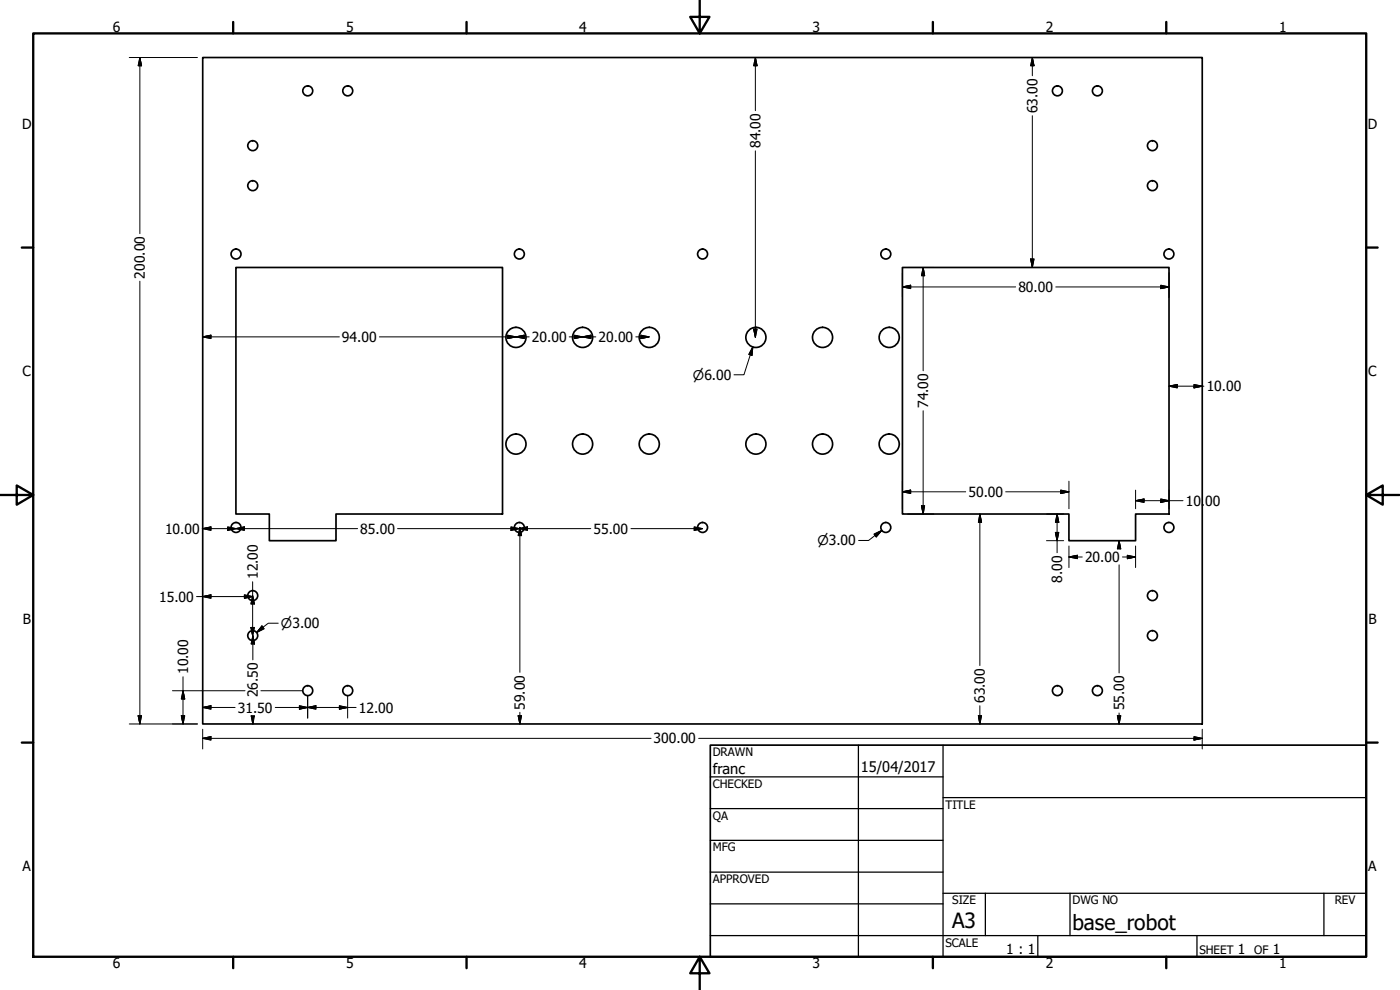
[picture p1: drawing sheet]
<svg xmlns="http://www.w3.org/2000/svg" width="420mm" height="297mm" viewBox="0 0 420 297" stroke-linecap="round" stroke-linejoin="round" font-family="sans-serif">
<!-- layer: Visible (ANSI) -->
<g fill="none" stroke="#000" stroke-width=".51">
<path d="M60.8 17.3h300v199.9h-300zM70.8 80.2h80v74h-50v8h-20v-8h-10zM270.8 80.2h80v74h-10v8h-20v-8h-50z"/>
<circle cx="92.4" cy="27.3" r="1.49"/>
<circle cx="104.4" cy="27.3" r="1.49"/>
<circle cx="317.3" cy="27.3" r="1.49"/>
<circle cx="329.3" cy="27.3" r="1.49"/>
<circle cx="75.9" cy="55.7" r="1.49"/>
<circle cx="75.9" cy="43.7" r="1.49"/>
<circle cx="345.9" cy="43.7" r="1.49"/>
<circle cx="345.9" cy="55.7" r="1.49"/>
<circle cx="70.8" cy="76.2" r="1.49"/>
<circle cx="155.9" cy="76.2" r="1.49"/>
<circle cx="210.9" cy="76.2" r="1.49"/>
<circle cx="265.8" cy="76.2" r="1.49"/>
<circle cx="350.8" cy="76.2" r="1.49"/>
<circle cx="154.8" cy="101.2" r="3"/>
<circle cx="174.8" cy="101.2" r="3"/>
<circle cx="194.8" cy="101.2" r="3"/>
<circle cx="226.9" cy="101.2" r="3"/>
<circle cx="246.9" cy="101.2" r="3"/>
<circle cx="266.9" cy="101.2" r="3"/>
<circle cx="154.8" cy="133.2" r="3"/>
<circle cx="174.8" cy="133.2" r="3"/>
<circle cx="194.8" cy="133.2" r="3"/>
<circle cx="226.9" cy="133.2" r="3"/>
<circle cx="246.9" cy="133.2" r="3"/>
<circle cx="266.9" cy="133.2" r="3"/>
<circle cx="70.8" cy="158.3" r="1.49"/>
<circle cx="155.9" cy="158.3" r="1.49"/>
<circle cx="210.9" cy="158.3" r="1.49"/>
<circle cx="265.8" cy="158.3" r="1.49"/>
<circle cx="350.8" cy="158.3" r="1.49"/>
<circle cx="75.9" cy="178.7" r="1.49"/>
<circle cx="345.9" cy="178.7" r="1.49"/>
<circle cx="75.9" cy="190.7" r="1.49"/>
<circle cx="345.9" cy="190.7" r="1.49"/>
<circle cx="92.4" cy="207.2" r="1.49"/>
<circle cx="104.4" cy="207.2" r="1.49"/>
<circle cx="317.3" cy="207.2" r="1.49"/>
<circle cx="329.3" cy="207.2" r="1.49"/>
</g>
<!-- layer: Border (ANSI) -->
<g fill="none" stroke="#000" stroke-width=".7">
<path d="M10 10h400v277.1h-400zM70 6.6v3.4M140 6.6v3.4M210 0v10l-2.9-4.9h5.8l-2.9 4.9M280 6.6v3.4M350 6.6v3.4M6.5 74.3h3.5M410 74.3h3.4M0 148.5h10l-5-2.8v5.7l5-2.9M410 148.5l5 2.9v-5.7l-5 2.8h10M6.5 222.8h3.5M410 222.8h3.4"/>
<path d="M70 287.1v3.4M140 287.1v3.4M210 287.1l2.9 4.9h-5.8l2.9-4.9v9.9M280 287.1v3.4M350 287.1v3.4"/>
</g>
<!-- layer: Title (ANSI) -->
<g fill="none" stroke="#000" stroke-width=".38">
<path d="M213.2 233.1h69.8M257.6 223.6v63.5M283 239.3h127M283 223.6v63.5M213.2 242.6h69.8M213.2 252.1h69.8M213.2 261.7h69.8M213.2 271.2h69.8M283 268h127M295.7 268v12.7M321.1 268v12.7M397.3 268v12.7"/>
<path d="M213.2 280.7h196.8M311.5 280.7v6.4M359.2 280.7v6.4"/>
</g>
<path d="M213.2 223.6h196.8v63.5h-196.8z" fill="none" stroke="#000" stroke-width=".51"/>
<!-- layer: Dimension (ANSI) -->
<g fill="none" stroke="#000" stroke-width=".3">
<path d="M38.8 17.3h20.4M42 17.3l.5 2.4h-1zM42 17.3v52.8M226.7 17.3l.5 2.4h-1zM226.7 17.3v15.9M309.8 17.3l.5 2.4h-1zM309.8 17.3v5.4M309.8 34.7v45.5M226.7 45.3v55.9M309.3 77.7h1l-.5 2.5zM42 84.4v132.8M226.2 98.7h1l-.5 2.5z"/>
<path d="M270.8 86.1l2.5-.5v1zM270.8 86.1h34M270.8 81.8v7.5M272.4 80.2h7.8M277.1 80.2l.4 2.5h-1zM277.1 80.2v31M316.9 86.1h33.9M348.4 85.6l2.4 .5-2.4 .5zM350.8 81.8v7.5M60.8 101.1l2.5-.5v1zM60.8 101.1h41.1M113.9 101.1h44.9"/>
<path d="M152.3 100.6l2.5 .5-2.5 .5zM154.8 101.1l2.6-.5v1zM170.8 101.1h8M172.3 100.6l2.5 .5-2.5 .5zM174.8 101.1l2.6-.5v1zM190.8 101.1h4M192.3 100.6l2.5 .5-2.5 .5zM225.9 104.1l-.2 2.5-1-.3zM225.9 104.1l-2.6 8.3h-3M350.8 115.9l2.5-.5v1zM350.8 115.9h10.5M358.3 115.4l2.5 .5-2.5 .5z"/>
<path d="M277.1 123.2v31M60.7 158.6h46.6M60.8 158.6l2.5-.5v1zM68.3 158.1l2.5 .5-2.5 .5zM70.8 158.6l2.5-.5v1zM119.3 158.6h58M153.4 158.1l2.4 .5-2.4 .5zM155.8 158.6l2.5-.5v1zM156 158.2l.5 2.5h-1zM156 158.2v43.5M189.4 158.6h21.4M208.3 158.1l2.5 .5-2.5 .5z"/>
<path d="M264.7 159.1l-4 3.1h-3M270.8 147.6l2.5-.5v1zM270.8 144.4v8.2M270.8 147.6h19M272.4 154.2h7.8M276.5 151.8h1l-.4 2.4zM294.1 154.2l.5 2.5h-1zM294.1 154.2v45.5M301.8 147.6h19M314.1 154.2h5.1M316.7 159.8h1.1l-.6 2.4zM317.2 154.2l.6 2.5h-1.1z"/>
<path d="M317.2 154.2v11.6M318.3 147.1l2.5 .5-2.5 .5zM320.8 144.4v8.2M340.8 150.2l2.5-.5v1zM340.8 147.1v5.5M340.8 150.2h14.2M348.4 149.7l2.4 .5-2.4 .5zM350.8 147.1v5.5M59 179h16.8M60.8 179l2.5-.5v1zM73.3 178.5l2.5 .5-2.5 .5zM75.8 178.7l.5 2.5h-1z"/>
<path d="M75.8 174.5l.1 23.5M262.3 160.3l2.4-1.2-1.7 2zM314.1 162.2h5.1M320.8 167.1l2.5-.5v1zM320.8 167.1h4M320.8 163.8v6.5M335.9 164.7v-2.5l.4 2.5M335.9 169.5v32.4M335.9 162.2l-.6 2.5M336.9 167.1h3.9M338.3 166.6l2.5 .5-2.5 .5zM340.8 163.8v6.5"/>
<path d="M75.3 188.3h1l-.5 2.4zM75.9 190.7l.5 2.5h-1zM78.6 187.8l.6 .8-2.2 1.2zM83.5 187h-3l-3.5 2.8M38.8 217.2h20.4M41.5 214.7h1l-.5 2.5zM51.8 207.2h21.7M54.4 214.7h1l-.5 2.5zM54.9 207.2l.5 2.5h-1zM54.9 203.1v14.1M60.8 212.3l2.5-.5v1zM60.8 218.8v5.9"/>
<path d="M60.8 212.3h9.7M75.7 216.2l.2 1v-1M76.1 216.2l-.2 1M78.3 207.2h12.4M82.6 212.3h24.3M89.9 211.8l2.4 .5-2.4 .5zM92.3 212.3l2.5-.5v1zM92.3 208.8v6.6M101.9 211.8l2.4 .5-2.4 .5zM104.3 208.8v6.6M155.5 214.7h1l-.5 2.5zM156 213.7v3.5"/>
<path d="M293.6 214.7h1l-.5 2.5zM294.1 211.8v5.4M335.3 214.7h1.1l-.5 2.5zM335.9 213.9v3.3M360.8 218.8v5.9M60.8 221.5l2.5-.5v1zM60.8 221.5h134.6M209.7 221.5h151.1M358.3 221l2.5 .5-2.5 .5z"/>
</g>
<g fill="#000" stroke="#000" stroke-width=".3">
<path d="M42 17.3l.5 2.4zM42 17.3l.5 2.4h-1zM226.7 17.3l.5 2.4zM226.7 17.3l.5 2.4h-1zM309.8 17.3l.5 2.4zM309.8 17.3l.5 2.4h-1zM309.3 77.7l.5 2.5zM309.3 77.7h1l-.5 2.5zM226.2 98.7l.5 2.5zM226.2 98.7h1l-.5 2.5zM270.8 86.1l2.5-.5zM270.8 86.1l2.5-.5v1z"/>
<path d="M277.1 80.2l.4 2.5zM277.1 80.2l.4 2.5h-1zM348.4 86.6l2.4-.5zM348.4 85.6l2.4 .5-2.4 .5zM60.8 101.1l2.5-.5zM60.8 101.1l2.5-.5v1zM152.3 101.6l2.5-.5zM152.3 100.6l2.5 .5-2.5 .5zM154.8 101.1l2.6-.5zM154.8 101.1l2.6-.5v1zM172.3 101.6l2.5-.5zM172.3 100.6l2.5 .5-2.5 .5z"/>
<path d="M174.8 101.1l2.6-.5zM174.8 101.1l2.6-.5v1zM192.3 101.6l2.5-.5zM192.3 100.6l2.5 .5-2.5 .5zM225.9 104.1l-.2 2.5zM225.9 104.1l-.2 2.5-1-.3zM350.8 115.9l2.5-.5zM350.8 115.9l2.5-.5v1zM358.3 116.4l2.5-.5zM358.3 115.4l2.5 .5-2.5 .5zM60.8 158.6l2.5-.5zM60.8 158.6l2.5-.5v1z"/>
<path d="M68.3 159.1l2.5-.5zM68.3 158.1l2.5 .5-2.5 .5zM70.8 158.6l2.5-.5zM70.8 158.6l2.5-.5v1zM153.4 159.1l2.4-.5zM153.4 158.1l2.4 .5-2.4 .5zM155.8 158.6l2.5-.5zM155.8 158.6l2.5-.5v1zM208.3 159.1l2.5-.5zM208.3 158.1l2.5 .5-2.5 .5zM270.8 147.6l2.5-.5zM270.8 147.6l2.5-.5v1z"/>
<path d="M276.5 151.8l.6 2.4zM276.5 151.8h1l-.4 2.4zM294.1 154.2l.5 2.5zM294.1 154.2l.5 2.5h-1zM316.7 159.8l.5 2.4zM316.7 159.8h1.1l-.6 2.4zM317.2 154.2l.6 2.5zM317.2 154.2l.6 2.5h-1.1zM318.3 148.1l2.5-.5zM318.3 147.1l2.5 .5-2.5 .5zM340.8 150.2l2.5-.5zM340.8 150.2l2.5-.5v1z"/>
<path d="M348.4 150.7l2.4-.5zM348.4 149.7l2.4 .5-2.4 .5zM60.8 179l2.5-.5zM60.8 179l2.5-.5v1zM73.3 179.5l2.5-.5zM73.3 178.5l2.5 .5-2.5 .5zM156 158.2l.5 2.5zM156 158.2l.5 2.5h-1zM264.7 159.1l-1.7 2zM262.3 160.3l2.4-1.2-1.7 2zM320.8 167.1l2.5-.5zM320.8 167.1l2.5-.5v1z"/>
<path d="M335.9 162.2l.5 2.5zM335.9 162.2l.5 2.5h-1.1zM338.3 167.6l2.5-.5zM338.3 166.6l2.5 .5-2.5 .5zM75.3 188.3l.5 2.4zM75.3 188.3h1l-.5 2.4zM75.8 178.7l.5 2.5zM75.8 178.7l.5 2.5h-1zM75.9 190.7l.5 2.5zM75.9 190.7l.5 2.5h-1zM78.6 187.8l-1.6 2zM78.6 187.8l.6 .8-2.2 1.2z"/>
<path d="M41.5 214.7l.5 2.5zM41.5 214.7h1l-.5 2.5zM54.4 214.7l.5 2.5zM54.4 214.7h1l-.5 2.5zM54.9 207.2l.5 2.5zM54.9 207.2l.5 2.5h-1zM60.8 212.3l2.5-.5zM60.8 212.3l2.5-.5v1zM75.4 214.7l.5 2.5zM75.4 214.7h1l-.5 2.5zM89.9 212.8l2.4-.5zM89.9 211.8l2.4 .5-2.4 .5z"/>
<path d="M92.3 212.3l2.5-.5zM92.3 212.3l2.5-.5v1zM101.9 212.8l2.4-.5zM101.9 211.8l2.4 .5-2.4 .5zM155.5 214.7l.5 2.5zM155.5 214.7h1l-.5 2.5zM293.6 214.7l.5 2.5zM293.6 214.7h1l-.5 2.5zM335.3 214.7l.6 2.5zM335.3 214.7h1.1l-.5 2.5zM60.8 221.5l2.5-.5zM60.8 221.5l2.5-.5v1z"/>
<path d="M358.3 222l2.5-.5zM358.3 221l2.5 .5-2.5 .5z"/>
</g>
<g font-size="6.3">
<text x="285.8" y="278.6">A3</text>
<text x="321.9" y="279">base_robot</text>
</g>
<g font-size="4.4">
<text x="213.9" y="232.2">franc</text>
<text x="258.4" y="231.6">15/04/2017</text>
</g>
<g font-size="4.2">
<text x="33.8" y="9.6">6</text>
<text x="103.9" y="9.6">5</text>
<text x="173.9" y="9.6">4</text>
<text x="243.8" y="9.6">3</text>
<text x="313.9" y="9.6">2</text>
<text x="383.9" y="9.6">1</text>
<text x="311.3" y="34" transform="rotate(-90 311.3 34)">63.00</text>
<text x="6.7" y="38.7">D</text>
<text x="410.5" y="38.7">D</text>
<text x="228.2" y="44.4" transform="rotate(-90 228.2 44.4)">84.00</text>
<text x="43.5" y="83.6" transform="rotate(-90 43.5 83.6)">200.00</text>
<text x="305.6" y="87.6">80.00</text>
<text x="102.6" y="102.6">94.00</text>
<text x="159.6" y="102.6">20.00</text>
<text x="179.6" y="102.6">20.00</text>
<text x="6.8" y="113">C</text>
<text x="410.7" y="113">C</text>
<text x="362.1" y="117.4">10.00</text>
<text x="278.5" y="122.4" transform="rotate(-90 278.5 122.4)">74.00</text>
<text x="290.6" y="149.1">50.00</text>
<text x="355.9" y="151.8">10.</text>
<text x="361.7" y="151.8">00</text>
<text x="49.5" y="160.1">10.00</text>
<text x="108.1" y="160.1">85.00</text>
<text x="178.1" y="160.1">55.00</text>
<text x="77.3" y="173.7" transform="rotate(-90 77.3 173.7)">12.00</text>
<text x="325.6" y="168.6">20.00</text>
<text x="318.8" y="174.8" transform="rotate(-90 318.8 174.8)">8.00</text>
<text x="47.8" y="180.5">15.00</text>
<text x="6.9" y="187.2">B</text>
<text x="410.7" y="187.2">B</text>
<text x="56.5" y="202.2" transform="rotate(-90 56.5 202.2)">10.00</text>
<text x="77.4" y="209.2" transform="rotate(-90 77.4 209.2)">26.50</text>
<text x="71.4" y="213.8">31.50</text>
<text x="107.7" y="213.8">12.00</text>
<text x="157.5" y="213" transform="rotate(-90 157.5 213)">59.00</text>
<text x="295.6" y="210.9" transform="rotate(-90 295.6 210.9)">63.00</text>
<text x="337.4" y="213.2" transform="rotate(-90 337.4 213.2)">55.00</text>
<text x="196.2" y="223.1">300.00</text>
<text x="6.8" y="261.4">A</text>
<text x="410.7" y="261.4">A</text>
<text x="302" y="286.3">1 : 1</text>
<text x="371.5" y="286.2">1</text>
<text x="382" y="286.2">1</text>
<text x="33.8" y="290.5">6</text>
<text x="103.9" y="290.5">5</text>
<text x="173.9" y="290.5">4</text>
<text x="243.8" y="290.5">3</text>
<text x="313.9" y="290.5">2</text>
<text x="383.9" y="290.5">1</text>
</g>
<g font-size="4">
<text x="208" y="113.9">⌀6.00</text>
<text x="245.3" y="163.6">⌀3.00</text>
<text x="84.3" y="188.5">⌀3.00</text>
</g>
<g font-size="3.5">
<text x="213.9" y="226.9">DRAWN</text>
<text x="213.9" y="236.4">CHECKED</text>
<text x="213.9" y="245.9">QA</text>
<text x="283.8" y="242.6">TITLE</text>
<text x="213.9" y="255.4">MFG</text>
<text x="213.9" y="265">APPROVED</text>
<text x="285.8" y="271.3">SIZE</text>
<text x="321.9" y="271.3">DWG NO</text>
<text x="400.6" y="271.3">REV</text>
<text x="283.8" y="284">SCALE</text>
<text x="360" y="286.2">SHEET</text>
<text x="376.4" y="286.2">OF</text>
</g>
</svg>
